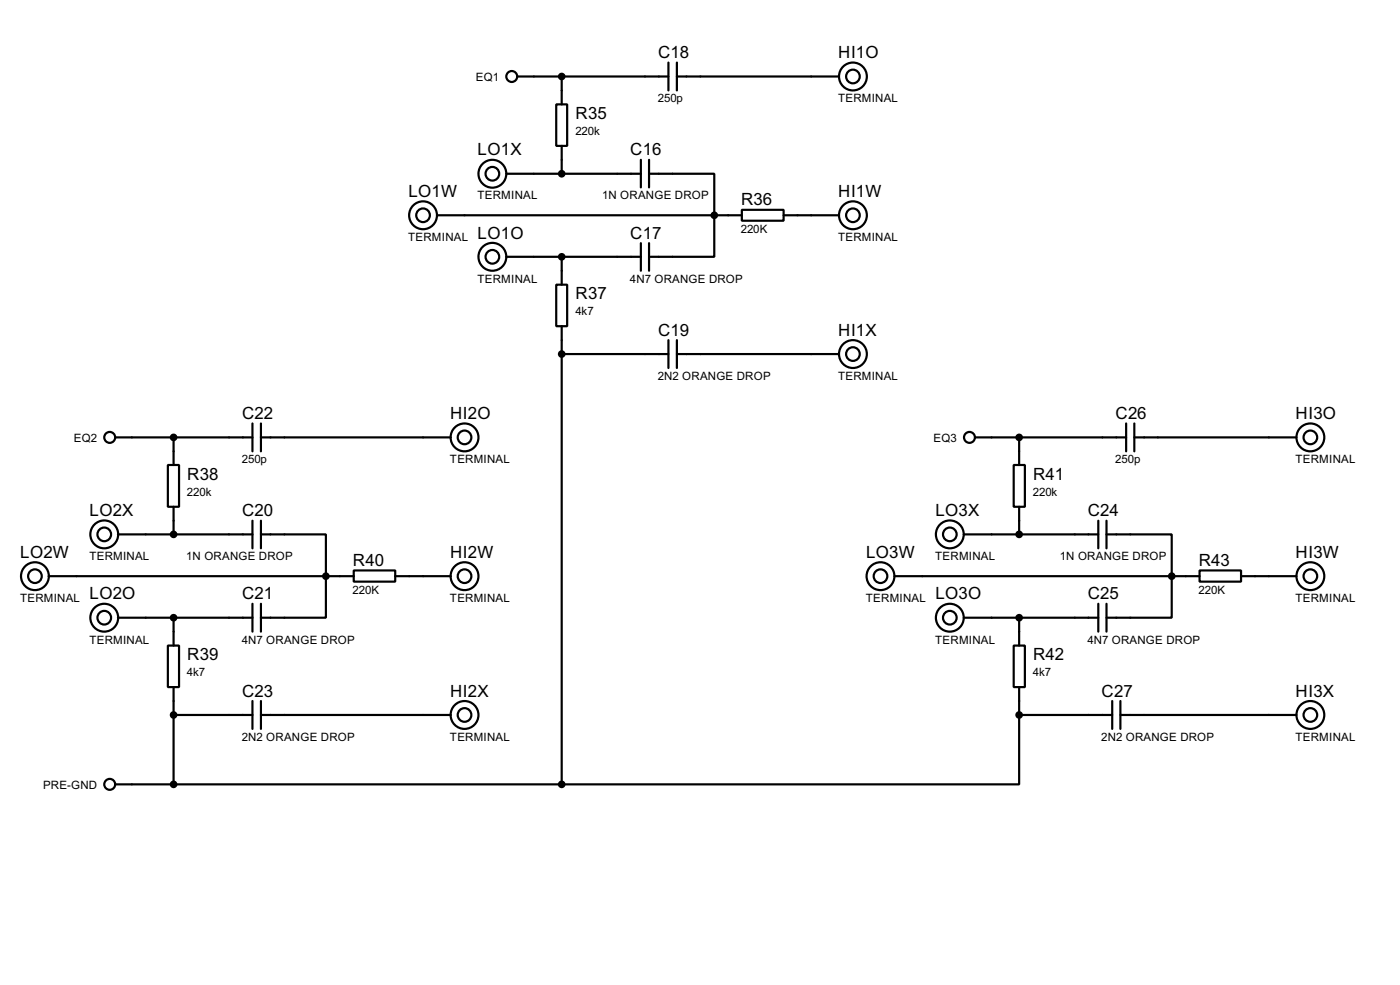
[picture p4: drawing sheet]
<svg xmlns="http://www.w3.org/2000/svg" width="256mm" height="180mm" viewBox="0 0 256 180" stroke-linecap="round" stroke-linejoin="round" font-family="sans-serif">
<g fill="none" stroke="#000" stroke-width=".4">
<path d="M94.8 14h27.7M101.9 19.1h2v7.6h-2zM102.9 14v5.1M122.5 11.5v5.1M124 14h29.7M124 11.5v5.1M80.1 39.4h55.8M92.8 31.8h24.6M102.9 26.7v5.1M117.4 29.3v5M118.9 31.8h12v15.2h-12M118.9 29.3v5"/>
<path d="M135.9 38.4h7.7v2h-7.7zM143.6 39.4h10.1M92.8 47h24.6M101.9 52.1h2v7.6h-2zM102.9 47v5.1M102.9 59.7v83.9M117.4 44.5v5.1M118.9 44.5v5.1M46.3 77.5v5.1M47.8 77.5v5.1M102.9 64.8h19.6M122.5 62.3v5.1"/>
<path d="M124 64.8h29.7M124 62.3v5.1M206.3 77.5v5.1M207.8 77.5v5.1M21.1 80.1h25.2M21.6 97.8h24.7M30.8 85.1h2v7.7h-2zM31.8 80.1v5M31.8 92.8v5M46.3 95.3v5.1M47.8 97.8h11.9v15.3h-11.9M47.8 80.1h34.8"/>
<path d="M47.8 95.3v5.1M176.6 97.8h24.6M178.6 80.1h27.7M185.7 85.1h2.1v7.7h-2.1zM186.7 80.1v5M186.7 92.8v5M201.2 95.3v5.1M202.7 97.8h12v15.3h-12M202.7 95.3v5.1M207.8 80.1h29.7M8.9 105.5h55.9M21.6 113.1h24.7"/>
<path d="M30.8 118.2h2v7.6h-2zM31.8 113.1v5.1M46.3 110.5v5.1M47.8 110.5v5.1M64.8 104.4h7.6v2.1h-7.6zM72.4 105.5h10.2M163.9 105.5h55.9M176.6 113.1h24.6M185.7 118.2h2.1v7.6h-2.1zM186.7 113.1v5.1M201.2 110.5v5.1M202.7 110.5v5.1"/>
<path d="M219.8 104.4h7.6v2.1h-7.6zM227.4 105.5h10.1M31.8 125.8v17.8M31.8 130.9h14.5M46.3 128.3v5.1M47.8 130.9h34.8M47.8 128.3v5.1M186.7 130.9v12.7h-83.8M186.7 125.8v5.1M186.7 130.9h17.1M203.8 128.3v5.1M205.3 130.9h32.2"/>
<path d="M205.3 128.3v5.1M21.1 143.6h81.8"/>
<circle cx="93.7" cy="14" r="1"/>
<circle cx="156.2" cy="14" r="2.55"/>
<circle cx="156.2" cy="14" r="1.25"/>
<circle cx="77.5" cy="39.4" r="2.55"/>
<circle cx="77.5" cy="39.4" r="1.25"/>
<circle cx="90.2" cy="31.8" r="2.55"/>
<circle cx="90.2" cy="31.8" r="1.25"/>
<circle cx="156.2" cy="39.4" r="2.55"/>
<circle cx="156.2" cy="39.4" r="1.25"/>
<circle cx="90.2" cy="47" r="2.55"/>
<circle cx="90.2" cy="47" r="1.25"/>
<circle cx="156.2" cy="64.8" r="2.55"/>
<circle cx="156.2" cy="64.8" r="1.25"/>
<circle cx="19.1" cy="97.8" r="2.55"/>
<circle cx="19.1" cy="97.8" r="1.25"/>
<circle cx="20.1" cy="80.1" r="1"/>
<circle cx="85.1" cy="80.1" r="2.55"/>
<circle cx="85.1" cy="80.1" r="1.25"/>
<circle cx="174" cy="97.8" r="2.55"/>
<circle cx="174" cy="97.8" r="1.25"/>
<circle cx="177.6" cy="80.1" r="1"/>
<circle cx="240" cy="80.1" r="2.55"/>
<circle cx="240" cy="80.1" r="1.25"/>
<circle cx="6.4" cy="105.5" r="2.55"/>
<circle cx="6.4" cy="105.5" r="1.25"/>
<circle cx="19.1" cy="113.1" r="2.55"/>
<circle cx="19.1" cy="113.1" r="1.25"/>
<circle cx="85.1" cy="105.5" r="2.55"/>
<circle cx="85.1" cy="105.5" r="1.25"/>
<circle cx="161.3" cy="105.5" r="2.55"/>
<circle cx="161.3" cy="105.5" r="1.25"/>
<circle cx="174" cy="113.1" r="2.55"/>
<circle cx="174" cy="113.1" r="1.25"/>
<circle cx="240" cy="105.5" r="2.55"/>
<circle cx="240" cy="105.5" r="1.25"/>
<circle cx="85.1" cy="130.9" r="2.55"/>
<circle cx="85.1" cy="130.9" r="1.25"/>
<circle cx="240" cy="130.9" r="2.55"/>
<circle cx="240" cy="130.9" r="1.25"/>
<circle cx="20.1" cy="143.6" r="1"/>
</g>
<g fill="#000" stroke="#000" stroke-width=".4">
<circle cx="102.9" cy="14" r=".5"/>
<circle cx="102.9" cy="31.8" r=".5"/>
<circle cx="130.8" cy="39.4" r=".5"/>
<circle cx="102.9" cy="47" r=".5"/>
<circle cx="102.9" cy="64.8" r=".5"/>
<circle cx="31.8" cy="97.8" r=".5"/>
<circle cx="31.8" cy="80.1" r=".5"/>
<circle cx="186.7" cy="97.8" r=".5"/>
<circle cx="186.7" cy="80.1" r=".5"/>
<circle cx="31.8" cy="113.1" r=".5"/>
<circle cx="59.7" cy="105.5" r=".5"/>
<circle cx="186.7" cy="113.1" r=".5"/>
<circle cx="214.6" cy="105.5" r=".5"/>
<circle cx="31.8" cy="130.9" r=".5"/>
<circle cx="186.7" cy="130.9" r=".5"/>
<circle cx="31.8" cy="143.6" r=".5"/>
<circle cx="102.9" cy="143.6" r=".5"/>
</g>
<g font-size="3.5">
<text x="120.6" y="10.6">C18</text>
<text x="153.6" y="10.6">HI1O</text>
<text x="105.5" y="21.8">R35</text>
<text x="87.5" y="28.5">LO1X</text>
<text x="115.5" y="28.5">C16</text>
<text x="74.8" y="36">LO1W</text>
<text x="135.8" y="37.6">R36</text>
<text x="153.6" y="36">HI1W</text>
<text x="87.5" y="43.7">LO1O</text>
<text x="115.5" y="43.7">C17</text>
<text x="105.5" y="54.8">R37</text>
<text x="120.6" y="61.4">C19</text>
<text x="153.6" y="61.4">HI1X</text>
<text x="44.4" y="76.7">C22</text>
<text x="82.5" y="76.7">HI2O</text>
<text x="204.4" y="76.7">C26</text>
<text x="237.4" y="76.7">HI3O</text>
<text x="34.3" y="87.8">R38</text>
<text x="189.3" y="87.8">R41</text>
<text x="16.4" y="94.5">LO2X</text>
<text x="44.4" y="94.5">C20</text>
<text x="171.4" y="94.5">LO3X</text>
<text x="199.3" y="94.5">C24</text>
<text x="3.7" y="102.1">LO2W</text>
<text x="64.7" y="103.6">R40</text>
<text x="82.5" y="102.1">HI2W</text>
<text x="158.7" y="102.1">LO3W</text>
<text x="219.6" y="103.6">R43</text>
<text x="237.4" y="102.1">HI3W</text>
<text x="16.4" y="109.7">LO2O</text>
<text x="44.4" y="109.7">C21</text>
<text x="171.4" y="109.7">LO3O</text>
<text x="199.3" y="109.7">C25</text>
<text x="34.3" y="120.9">R39</text>
<text x="189.3" y="120.9">R42</text>
<text x="44.4" y="127.5">C23</text>
<text x="82.5" y="127.5">HI2X</text>
<text x="201.8" y="127.5">C27</text>
<text x="237.4" y="127.5">HI3X</text>
</g>
<g font-size="2.4">
<text x="87.2" y="14.8">EQ1</text>
<text x="120.5" y="18.7">250p</text>
<text x="153.5" y="18.7">TERMINAL</text>
<text x="105.4" y="24.7">220k</text>
<text x="87.5" y="36.5">TERMINAL</text>
<text x="110.3" y="36.5">1N ORANGE DROP</text>
<text x="74.8" y="44.1">TERMINAL</text>
<text x="135.7" y="42.6">220K</text>
<text x="153.5" y="44.1">TERMINAL</text>
<text x="87.5" y="51.8">TERMINAL</text>
<text x="115.4" y="51.8">4N7 ORANGE DROP</text>
<text x="105.4" y="57.7">4k7</text>
<text x="120.5" y="69.5">2N2 ORANGE DROP</text>
<text x="153.5" y="69.5">TERMINAL</text>
<text x="13.5" y="80.8">EQ2</text>
<text x="171" y="80.8">EQ3</text>
<text x="44.3" y="84.8">250p</text>
<text x="82.4" y="84.8">TERMINAL</text>
<text x="204.3" y="84.8">250p</text>
<text x="237.3" y="84.8">TERMINAL</text>
<text x="34.3" y="90.8">220k</text>
<text x="189.2" y="90.8">220k</text>
<text x="16.4" y="102.6">TERMINAL</text>
<text x="34.1" y="102.6">1N ORANGE DROP</text>
<text x="171.3" y="102.6">TERMINAL</text>
<text x="194.2" y="102.6">1N ORANGE DROP</text>
<text x="3.7" y="110.2">TERMINAL</text>
<text x="64.6" y="108.7">220K</text>
<text x="82.4" y="110.2">TERMINAL</text>
<text x="158.6" y="110.2">TERMINAL</text>
<text x="219.6" y="108.7">220K</text>
<text x="237.3" y="110.2">TERMINAL</text>
<text x="16.4" y="117.8">TERMINAL</text>
<text x="44.3" y="117.8">4N7 ORANGE DROP</text>
<text x="171.3" y="117.8">TERMINAL</text>
<text x="199.2" y="117.8">4N7 ORANGE DROP</text>
<text x="34.3" y="123.8">4k7</text>
<text x="189.2" y="123.8">4k7</text>
<text x="44.3" y="135.6">2N2 ORANGE DROP</text>
<text x="82.4" y="135.6">TERMINAL</text>
<text x="201.8" y="135.6">2N2 ORANGE DROP</text>
<text x="237.3" y="135.6">TERMINAL</text>
<text x="7.9" y="144.4">PRE-GND</text>
</g>
</svg>
